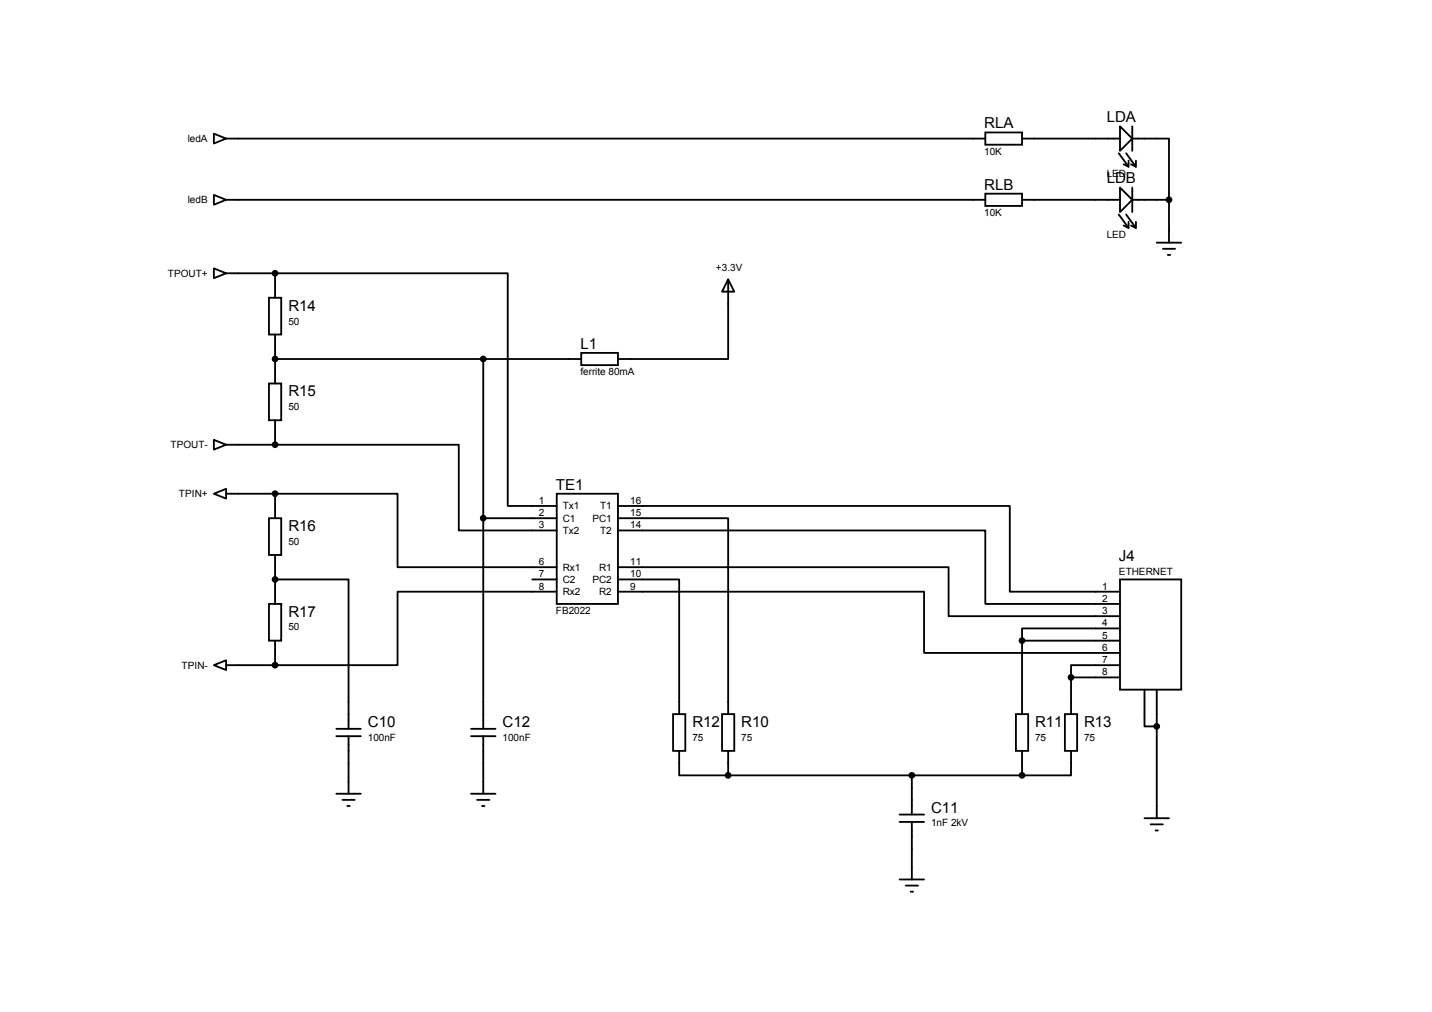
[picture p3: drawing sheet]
<svg xmlns="http://www.w3.org/2000/svg" width="297mm" height="210mm" viewBox="0 0 297 210" stroke-linecap="round" stroke-linejoin="round" font-family="sans-serif">
<g fill="none" stroke="#000" stroke-width=".38">
<path d="M44.4 27.7l2.5 1-2.5 1.1zM46.9 28.7h157.5M204.4 27.5h7.6v2.5h-7.6zM212 28.7h20.3M232.1 31.8l2 2.8-1-.5M232.3 26.2l2.6 2.5-2.6 2.6zM232.3 38.9l2.6 2.5-2.6 2.6zM233.6 31.8l2 2.8-1-.5M234.1 33.3v1M234.9 28.7h7.6v12.7M234.9 26.2v5.1M234.9 38.9v5.1"/>
<path d="M235.6 33.3v1M44.4 55.7l2.5 1-2.5 1zM44.4 40.4l2.5 1-2.5 1.1zM46.9 41.4h157.5M46.9 56.7h10.2M57.1 56.7h48.2v48.2h10.2M57.1 56.7v5.1M151 58l1.3 2.5h-2.5zM151 58v16.5h-22.8M204.4 40.2h7.6v2.5h-7.6zM212 41.4h20.3M232.1 44.5l2 2.8-1-.5"/>
<path d="M233.6 44.5l2 2.8-1-.5M234.1 46v1M234.9 41.4h7.6M235.6 46v1M239.9 50.3h5.1M241.2 51.6h2.6M242.2 52.9h.5M242.5 41.4v8.9M55.8 61.8h2.5v7.6h-2.5zM55.8 79.5h2.5v7.7h-2.5zM57.1 69.4v10.1M57.1 74.5h63.5"/>
<path d="M100.2 74.5v76.7M120.6 73.2h7.6v2.5h-7.6zM44.4 91.2l2.5 1-2.5 1.1zM46.9 92.2h10.2M57.1 92.2h38.1v17.8h20.3M57.1 87.2v5M44.4 102.4l2.5-1v2zM46.9 102.4h10.2M55.8 107.5h2.5v7.6h-2.5zM57.1 102.4h25.4v15.2h33M57.1 102.4v5.1M57.1 115.1v10.2"/>
<path d="M100.2 107.5h15.3M115.5 102.4h12.7v22.9h-12.7zM128.2 104.9h81.3v17.8h22.8M128.2 110h76.2v15.3h27.9M128.2 117.6h68.6v10.2h35.5M128.2 107.5h22.8v40.6M44.4 138l2.5-1.1v2.1zM46.9 138h10.2M55.8 125.3h2.5v7.6h-2.5zM57.1 120.2h15.2v31M57.1 132.9v5.1M110.4 120.2h5.1"/>
<path d="M115.5 122.7h-33v15.3h-25.4M128.2 122.7h63.5v12.7h40.6M128.2 120.2h12.7v27.9M212 132.9h20.3M212 132.9v15.2M232.3 120.2h12.7v22.8h-12.7zM232.3 138h-10.1v2.5M232.3 130.3h-20.3v2.6M69.8 151.2h5M69.8 152.7h5M72.3 152.7v11.9M97.7 151.2h5.1"/>
<path d="M97.7 152.7h5.1M100.2 152.7v11.9M139.6 148.1h2.6v7.6h-2.6zM140.9 155.7v5.1h10.1M149.8 148.1h2.5v7.6h-2.5zM151 155.7v5.1M210.7 148.1h2.6v7.6h-2.6zM212 155.7v5.1M220.9 148.1h2.5v7.6h-2.5zM222.2 155.7v5.1h-10.2M222.2 140.5h10.1M222.2 140.5v7.6"/>
<path d="M237.4 143v7.7h2.5M239.9 143v26.7M69.8 164.6h5M71 165.9h2.6M72 167.2h.6M97.7 164.6h5.1M99 165.9h2.5M100 167.2h.5M151 160.8h61M186.6 169h5.1M186.6 170.5h5.1M189.1 160.8v8.2"/>
<path d="M189.1 170.5v11.9M237.4 169.7h5.1M238.7 171h2.5M239.7 172.3h.5M186.6 182.4h5.1M187.9 183.7h2.5M188.9 185h.5"/>
<circle cx="57.1" cy="56.7" r=".51"/>
<circle cx="242.5" cy="41.4" r=".51"/>
<circle cx="57.1" cy="74.5" r=".51"/>
<circle cx="100.2" cy="74.5" r=".51"/>
<circle cx="57.1" cy="92.2" r=".51"/>
<circle cx="57.1" cy="102.4" r=".51"/>
<circle cx="100.2" cy="107.5" r=".51"/>
<circle cx="57.1" cy="138" r=".51"/>
<circle cx="57.1" cy="120.2" r=".51"/>
<circle cx="212" cy="132.9" r=".51"/>
<circle cx="222.2" cy="140.5" r=".51"/>
<circle cx="239.9" cy="150.7" r=".51"/>
<circle cx="151" cy="160.8" r=".51"/>
<circle cx="189.1" cy="160.8" r=".51"/>
<circle cx="212" cy="160.8" r=".51"/>
</g>
<g fill="#000">
<circle cx="57.1" cy="56.7" r=".51"/>
<circle cx="242.5" cy="41.4" r=".51"/>
<circle cx="57.1" cy="74.5" r=".51"/>
<circle cx="100.2" cy="74.5" r=".51"/>
<circle cx="57.1" cy="92.2" r=".51"/>
<circle cx="57.1" cy="102.4" r=".51"/>
<circle cx="100.2" cy="107.5" r=".51"/>
<circle cx="57.1" cy="138" r=".51"/>
<circle cx="57.1" cy="120.2" r=".51"/>
<circle cx="212" cy="132.9" r=".51"/>
<circle cx="222.2" cy="140.5" r=".51"/>
<circle cx="239.9" cy="150.7" r=".51"/>
<circle cx="151" cy="160.8" r=".51"/>
<circle cx="189.1" cy="160.8" r=".51"/>
<circle cx="212" cy="160.8" r=".51"/>
</g>
<g font-size="3.1">
<text x="204.2" y="26.6">RLA</text>
<text x="229.6" y="25.4">LDA</text>
<text x="204.2" y="39.3">RLB</text>
<text x="229.6" y="38.1">LDB</text>
<text x="59.8" y="64.4">R14</text>
<text x="120.4" y="72.3">L1</text>
<text x="59.8" y="82.2">R15</text>
<text x="115.3" y="101.6">TE1</text>
<text x="59.8" y="110.1">R16</text>
<text x="232.1" y="116.5">J4</text>
<text x="59.8" y="127.9">R17</text>
<text x="76.3" y="150.7">C10</text>
<text x="104.3" y="150.7">C12</text>
<text x="143.6" y="150.7">R12</text>
<text x="153.8" y="150.7">R10</text>
<text x="214.7" y="150.7">R11</text>
<text x="224.9" y="150.7">R13</text>
<text x="193.1" y="168.5">C11</text>
</g>
<g font-size="2.1">
<text x="39" y="29.5">ledA</text>
<text x="204.2" y="32.1">10K</text>
<text x="229.6" y="36.7">LED</text>
<text x="39" y="42.2">ledB</text>
<text x="204.2" y="44.8">10K</text>
<text x="229.6" y="49.4">LED</text>
<text x="34.8" y="57.4">TPOUT+</text>
<text x="148.5" y="56.1">+3.3V</text>
<text x="59.8" y="67.3">50</text>
<text x="120.4" y="77.9">ferrite 80mA</text>
<text x="59.8" y="85.1">50</text>
<text x="35.4" y="93">TPOUT-</text>
<text x="37.1" y="103.1">TPIN+</text>
<text x="111.8" y="104.5">1</text>
<text x="111.8" y="107.1">2</text>
<text x="116.8" y="105.7">Tx1</text>
<text x="124.5" y="105.7">T1</text>
<text x="130.7" y="104.5">16</text>
<text x="130.7" y="107.1">15</text>
<text x="59.8" y="113">50</text>
<text x="111.8" y="109.6">3</text>
<text x="116.8" y="110.7">Tx2</text>
<text x="116.8" y="108.2">C1</text>
<text x="122.9" y="108.2">PC1</text>
<text x="124.5" y="110.7">T2</text>
<text x="130.7" y="109.6">14</text>
<text x="111.8" y="117.2">6</text>
<text x="111.8" y="119.8">7</text>
<text x="116.8" y="118.4">Rx1</text>
<text x="124.3" y="118.4">R1</text>
<text x="130.7" y="117.2">11</text>
<text x="130.7" y="119.8">10</text>
<text x="232.1" y="119.3">ETHERNET</text>
<text x="111.8" y="122.3">8</text>
<text x="116.8" y="123.4">Rx2</text>
<text x="116.8" y="120.9">C2</text>
<text x="122.9" y="120.9">PC2</text>
<text x="124.3" y="123.4">R2</text>
<text x="130.7" y="122.3">9</text>
<text x="228.6" y="122.3">1</text>
<text x="228.6" y="124.8">2</text>
<text x="59.8" y="130.8">50</text>
<text x="115.3" y="127.3">FB2022</text>
<text x="228.6" y="127.4">3</text>
<text x="228.6" y="129.9">4</text>
<text x="228.6" y="132.5">5</text>
<text x="228.6" y="135">6</text>
<text x="228.6" y="137.5">7</text>
<text x="37.7" y="138.7">TPIN-</text>
<text x="228.6" y="140.1">8</text>
<text x="76.3" y="153.6">100nF</text>
<text x="104.3" y="153.6">100nF</text>
<text x="143.6" y="153.6">75</text>
<text x="153.8" y="153.6">75</text>
<text x="214.7" y="153.6">75</text>
<text x="224.9" y="153.6">75</text>
<text x="193.1" y="171.4">1nF 2kV</text>
</g>
</svg>
